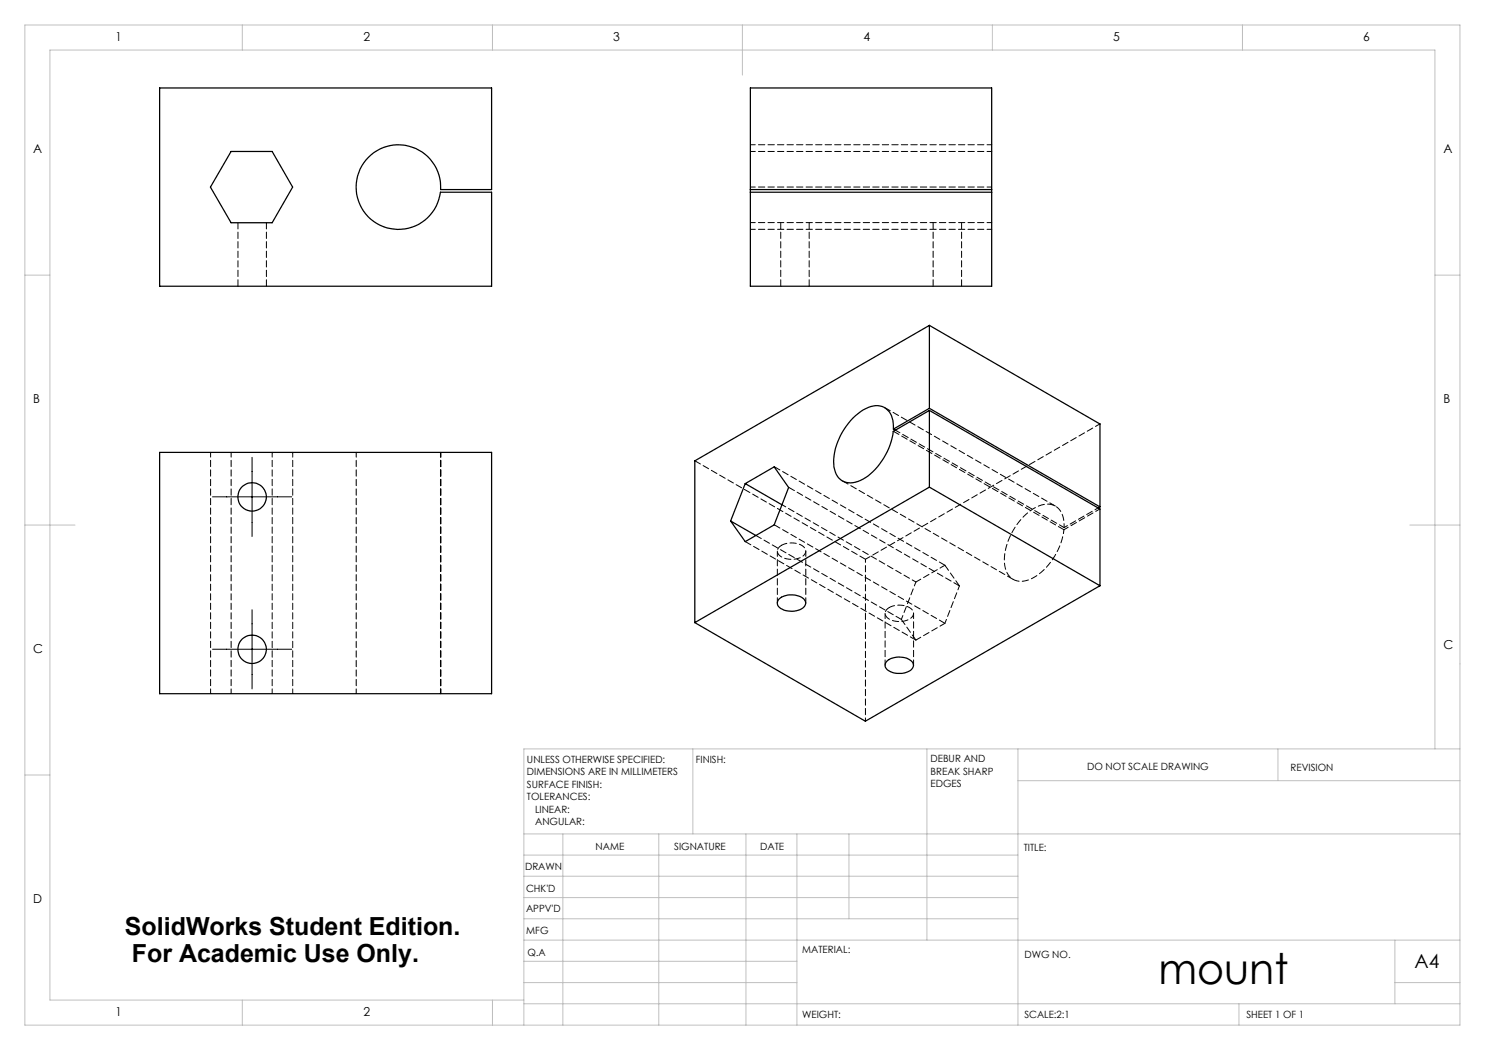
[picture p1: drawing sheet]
<svg xmlns="http://www.w3.org/2000/svg" width="297mm" height="210mm" viewBox="0 0 297 210" stroke-linecap="round" stroke-linejoin="round" font-family="sans-serif">
<path d="M42.5 99.4h15.8M50.4 91.5v15.8M42.5 129.8h15.8M50.4 121.9v15.9" fill="none" stroke="#000" stroke-width=".2"/>
<g fill="none" stroke="#c0c0c0" stroke-width=".2">
<path d="M5 5h287v200h-287zM48.5 5v5M98.5 5v5M148.5 5v10M198.5 5v5M248.5 5v5M5 55h5M287 55h5M5 105h10M282 105h10M5 155h5M138.6 149.8v17"/>
<path d="M185.4 149.8v38.2M203.6 149.8v55.2M203.6 156.1h88.4M255.6 149.8v6.3M287 149.8v-139.8h-277v190h94.8M292 149.8h-187.2v55.2M104.8 166.8h187.2M104.8 179.5h98.8M104.8 175.3h98.8M104.8 171h98.8M112.6 166.8v38.2M131.8 166.8v38.2"/>
<path d="M149.2 166.8v38.2M159.4 166.8v38.2M169.8 166.8v17M104.8 183.8h98.8M104.8 196.5h54.6M104.8 192.3h54.6M104.8 188h187.2M279 196.5h13M279 188v12.8M48.5 200v5M98.5 200v5M104.8 200.8h187.2"/>
<path d="M247.8 200.8v4.2"/>
</g>
<g fill="none" stroke="#000" stroke-width=".25">
<path d="M31.9 17.6h66.4v20.3h-10.2a8.4 8.4 0 0 0-11.6-8.4 8.4 8.4 0 0 0-2.5 14.1 8.4 8.4 0 0 0 13.8-3.7l.3-1.5h10.2v18.8h-66.4zM46.2 30.3h8.2l4.1 7.1-4.1 7.1h-8.2l-4.1-7.1zM150.1 37.9v.5M150.1 38.4v18.8h48.2v-18.8M150.1 37.9v-20.3h48.2v20.3M150.1 37.9h48.2M150.1 38.4h48.2M198.3 37.9v.5M185.9 65.1v16.6M185.9 65.1l-46.9 27.1v32.3M185.9 65.1l34.1 19.7v16.6M31.9 90.5h66.4v48.2h-66.4z"/>
<path d="M149 96.7l5.8-3.3 2.9 4.1-2.9 7.5-5.8 3.3-2.9-4.1M149 96.7l-2.9 7.5M149 96.7l7.4 4.3M178.7 85.8l.3 .2M185.9 82.1l-7.3 4.2a13.2 13.2 0 0 1-6.5 9.8 3.4 3.4 0 0 1-5.3-2.7 12.7 12.7 0 0 1 6.9-11.9 3.4 3.4 0 0 1 4.9 3.2l.1 1.1M185.9 82.1v15.3M185.9 97.4l-46.9 27.1M185.9 81.7l-7.2 4.1M185.9 97.4l34.1 19.7M185.9 82.1l34.1 19.7v15.3M185.9 81.7l34.1 19.7M146.1 104.2l5.1 2.9"/>
<path d="M155.8 119.8a3.9 3.9 0 0 1 5.2 .4 1.7 1.7 0 0 1-1.8 2 3.6 3.6 0 0 1-3.7-1.2v-.7zM220 117.1l-46.9 27.1-34.1-19.7M220 101.4l-.4 .2M177.3 132.3a3.9 3.9 0 0 1 5.3 .3 1.5 1.5 0 0 1-1.4 1.9 3.6 3.6 0 0 1-4.1-1v-.8z"/>
<circle cx="50.4" cy="99.4" r="2.85"/>
<circle cx="50.4" cy="129.9" r="2.85"/>
</g>
<g fill="none" stroke="#000" stroke-width=".2" stroke-dasharray="1.3 .6">
<path d="M47.6 44.5v12.7M53.3 57.2v-12.7M156.1 44.5v12.7M161.8 57.2v-12.7M186.6 44.5v12.7M192.3 57.2v-12.7M139 92.2l34.1 19.7M154.9 93.3l34.1 19.7M157.8 97.5l34.1 19.7M168.5 96.2l34.1 19.7M149.1 108.3l34.1 19.7M151.2 107.1l29.1 16.8"/>
<path d="M154.9 105l34.1 19.7M191.9 117.2l-2.9-4.2M211.1 101.2l-34.1-19.7M212.8 105.9l-34.1-19.7M180.3 123.9l2.9 4.1"/>
</g>
<g fill="none" stroke="#000" stroke-width=".2" stroke-dasharray="1.3 .6" stroke-dashoffset=".3">
<path d="M150.1 37.4h48.3M150.1 30.3h48.3M198.4 28.9h-48.3M150.1 44.5h48.3M150.1 45.9h48.3M42.1 90.5v48.2M46.2 90.5v48.2M54.4 90.5v48.2M58.5 90.5v48.2M71.2 90.5v48.2M88.1 90.5v48.2M212.8 105.9l7.2-4.1"/>
<path d="M88.1 138.7v-48.2M88.2 138.7v-48.2"/>
</g>
<path d="M212.8 105.5a4.2 4.2 0 0 0-2.2-4.5 6.1 6.1 0 0 0-5.8 2.3 12.6 12.6 0 0 0-3.8 9.8 3.4 3.4 0 0 0 5.2 2.7 13.1 13.1 0 0 0 6.6-9.9M219.7 101.6l-6.9 3.9" fill="none" stroke="#000" stroke-width=".2" stroke-dasharray="1.3 .6" stroke-dashoffset=".5"/>
<path d="M179.1 86l33.7 19.5M220 84.8l-46.9 27.1M155.5 110.2v10.4M161.2 120.6v-10.4M177 122.7v10.3M182.7 133v-10.3" fill="none" stroke="#000" stroke-width=".2" stroke-dasharray="1.3 .6" stroke-dashoffset=".2"/>
<path d="M156.3 109.1a1.25 1.25 0 0 0-.8 1.2 1.25 1.25 0 0 0 1 1.2 4 4 0 0 0 4.5-.7 1.37 1.37 0 0 0-1.2-2 4.5 4.5 0 0 0-3.5 .3M189 113l-5.8 3.4M177.9 121.5a1.25 1.25 0 0 0-.9 1.3 1.25 1.25 0 0 0 1 1.1 4 4 0 0 0 4.6-.7 1.37 1.37 0 0 0-1.2-1.9 4.5 4.5 0 0 0-3.5 .2M183.2 128l5.8-3.3" fill="none" stroke="#000" stroke-width=".2" stroke-dasharray="1.3 .6" stroke-dashoffset=".1"/>
<path d="M156.4 101l26.8 15.4M183.2 116.4l-2.9 7.5M189 124.7l2.9-7.5" fill="none" stroke="#000" stroke-width=".2" stroke-dasharray="1.3 .6" stroke-dashoffset=".4"/>
<path d="M173.1 111.9v32.3" fill="none" stroke="#000" stroke-width=".2" stroke-dasharray="1.3 .6" stroke-dashoffset=".7"/>
<text font-size="8.5" x="231.7" y="196.7">mount</text>
<g font-size="5">
<text x="25" y="186.9">SolidWorks Student Edition.</text>
<text x="26.4" y="192.4">For Academic Use Only.</text>
</g>
<text font-size="3.9" x="282.9" y="193.6">A4</text>
<g font-size="2.5">
<text x="23.1" y="8.2">1</text>
<text x="72.7" y="8.2">2</text>
<text x="122.7" y="8.2">3</text>
<text x="172.7" y="8.2">4</text>
<text x="222.7" y="8.2">5</text>
<text x="272.7" y="8.2">6</text>
<text x="6.7" y="30.7">A</text>
<text x="288.7" y="30.7">A</text>
<text x="6.7" y="80.7">B</text>
<text x="288.7" y="80.7">B</text>
<text x="6.7" y="130.7">C</text>
<text x="288.7" y="129.7">C</text>
<text x="6.7" y="180.7">D</text>
<text x="23.1" y="203.2">1</text>
<text x="72.7" y="203.2">2</text>
</g>
<g font-size="2">
<text x="105.4" y="152.6">UNLESS OTHERWISE SPECIFIED:</text>
<text x="105.4" y="155.1">DIMENSIONS ARE IN MILLIMETERS</text>
<text x="139.2" y="152.6">FINISH:</text>
<text x="186.1" y="152.5">DEBUR AND</text>
<text x="186.1" y="155">BREAK SHARP</text>
<text x="217.4" y="154">DO NOT SCALE DRAWING</text>
<text x="258.1" y="154.2">REVISION</text>
<text x="105.4" y="157.6">SURFACE FINISH:</text>
<text x="105.4" y="160.1">TOLERANCES:</text>
<text x="186.1" y="157.5">EDGES</text>
<text x="107" y="162.6">LINEAR:</text>
<text x="107" y="165.1">ANGULAR:</text>
<text x="119.1" y="170">NAME</text>
<text x="134.8" y="169.9">SIGNATURE</text>
<text x="152" y="169.9">DATE</text>
<text x="204.8" y="170.2">TITLE:</text>
<text x="105" y="174.1">DRAWN</text>
<text x="105.2" y="178.3">CHK'D</text>
<text x="105.2" y="182.4">APPV'D</text>
<text x="105.3" y="186.8">MFG</text>
<text x="105.5" y="191.1">Q.A</text>
<text x="160.5" y="190.5">MATERIAL:</text>
<text x="204.9" y="191.6">DWG NO.</text>
<text x="160.4" y="203.5">WEIGHT:</text>
<text x="204.9" y="203.6">SCALE:2:1</text>
<text x="249.3" y="203.6">SHEET 1 OF 1</text>
</g>
</svg>
